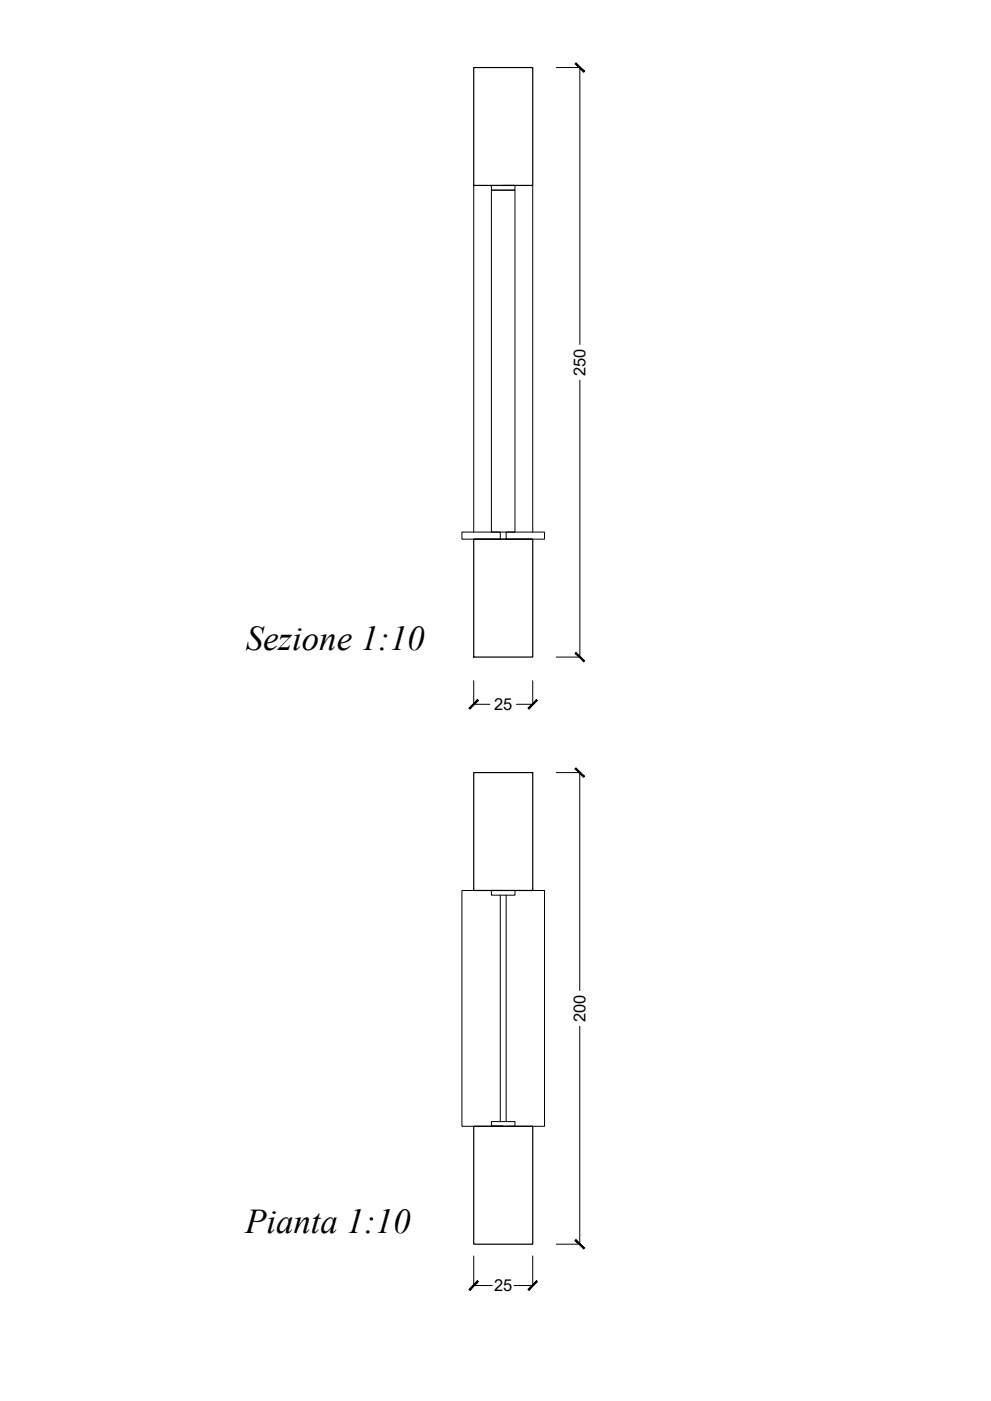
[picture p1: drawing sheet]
<svg xmlns="http://www.w3.org/2000/svg" width="420mm" height="594mm" viewBox="0 0 420 594" stroke-linecap="round" stroke-linejoin="round" font-family="sans-serif">
<!-- layer: LASTRE SEZ -->
<path d="M195.8 225.6h16.3v3h-16.3zM214.6 225.6h16.3v3h-16.3z" fill="none" stroke="#000" stroke-width=".42"/>
<!-- layer: quote -->
<path d="M235.9 28.6h9.9v117.5M245.8 161.2v117.4h-9.9M200.8 288.7v9.9h6.9M225.9 288.7v9.9h-6.9M235.9 327.6h9.9v92.5M245.8 435.2v92.4h-9.9M200.8 532.6v12.5h7.9M225.9 532.6v12.5h-7.9" fill="none" stroke="#000" stroke-width=".42"/>
<!-- layer: 0 -->
<g fill="#000" stroke="#000" stroke-width=".42">
<path d="M243.9 27l3.6 3.6 .3-.3zM244.2 26.7l3.6 3.6-3.9-3.3z"/>
<path d="M244.2 276.6l-.3 .4 3.9 3.2zM243.9 277l3.9 3.2-.3 .4z"/>
<path d="M202.5 296.7l-3.3 3.9 3.6-3.6zM202.5 296.7l-3.3 3.9-.3-.3z"/>
<path d="M223.9 300.3l.4 .3 3.2-3.9zM227.5 296.7l.4 .3-3.6 3.6z"/>
<path d="M243.8 326l3.6 3.6 .4-.4zM243.8 326l.4-.4 3.6 3.6z"/>
<path d="M244.2 525.6l-.4 .4 4 3.2zM243.8 526l4 3.2-.4 .4z"/>
<path d="M202.5 543.1l-3.3 4 3.6-3.6zM202.5 543.1l-3.3 4-.3-.4z"/>
<path d="M223.9 546.7l.4 .4 3.2-4zM227.5 543.1l.4 .4-3.6 3.6z"/>
</g>
<!-- layer: linee proiettate -->
<path d="M208.3 80.6h10v145h-10zM200.8 225.6v-147h25.1v147M200.8 228.6h25.1M212.1 377.6h-16.3v100h16.3M212.1 379.6v96M214.6 377.6h16.3v100h-16.3M214.6 379.6v96" fill="none" stroke="#000" stroke-width=".42"/>
<!-- layer: CONTROTELAIO SEZ -->
<path d="M208.3 78.6h10h-5h5v2h-10zM208.3 377.6h10v2h-10v-2h5zM208.3 475.6h10v2h-10h5h-5z" fill="none" stroke="#000" stroke-width=".42"/>
<!-- layer: muro -->
<path d="M200.8 28.6h25.1v50h-25.1zM200.8 228.6h25.1v50h-25.1zM200.8 327.6h25.1v50h-25.1zM200.8 477.6h25.1v50h-25.1z" fill="none" stroke="#000" stroke-width=".51"/>
<g font-size="14.8">
<text x="104.2" y="275.5">Sezione 1:10</text>
<text x="103.9" y="522.9">Pianta 1:10</text>
</g>
<g font-size="7">
<text x="248.3" y="159.4" transform="rotate(-90 248.3 159.4)">250</text>
<text x="209.5" y="301.1">25</text>
<text x="248.3" y="433.4" transform="rotate(-90 248.3 433.4)">200</text>
<text x="209.5" y="547.6">25</text>
</g>
</svg>
